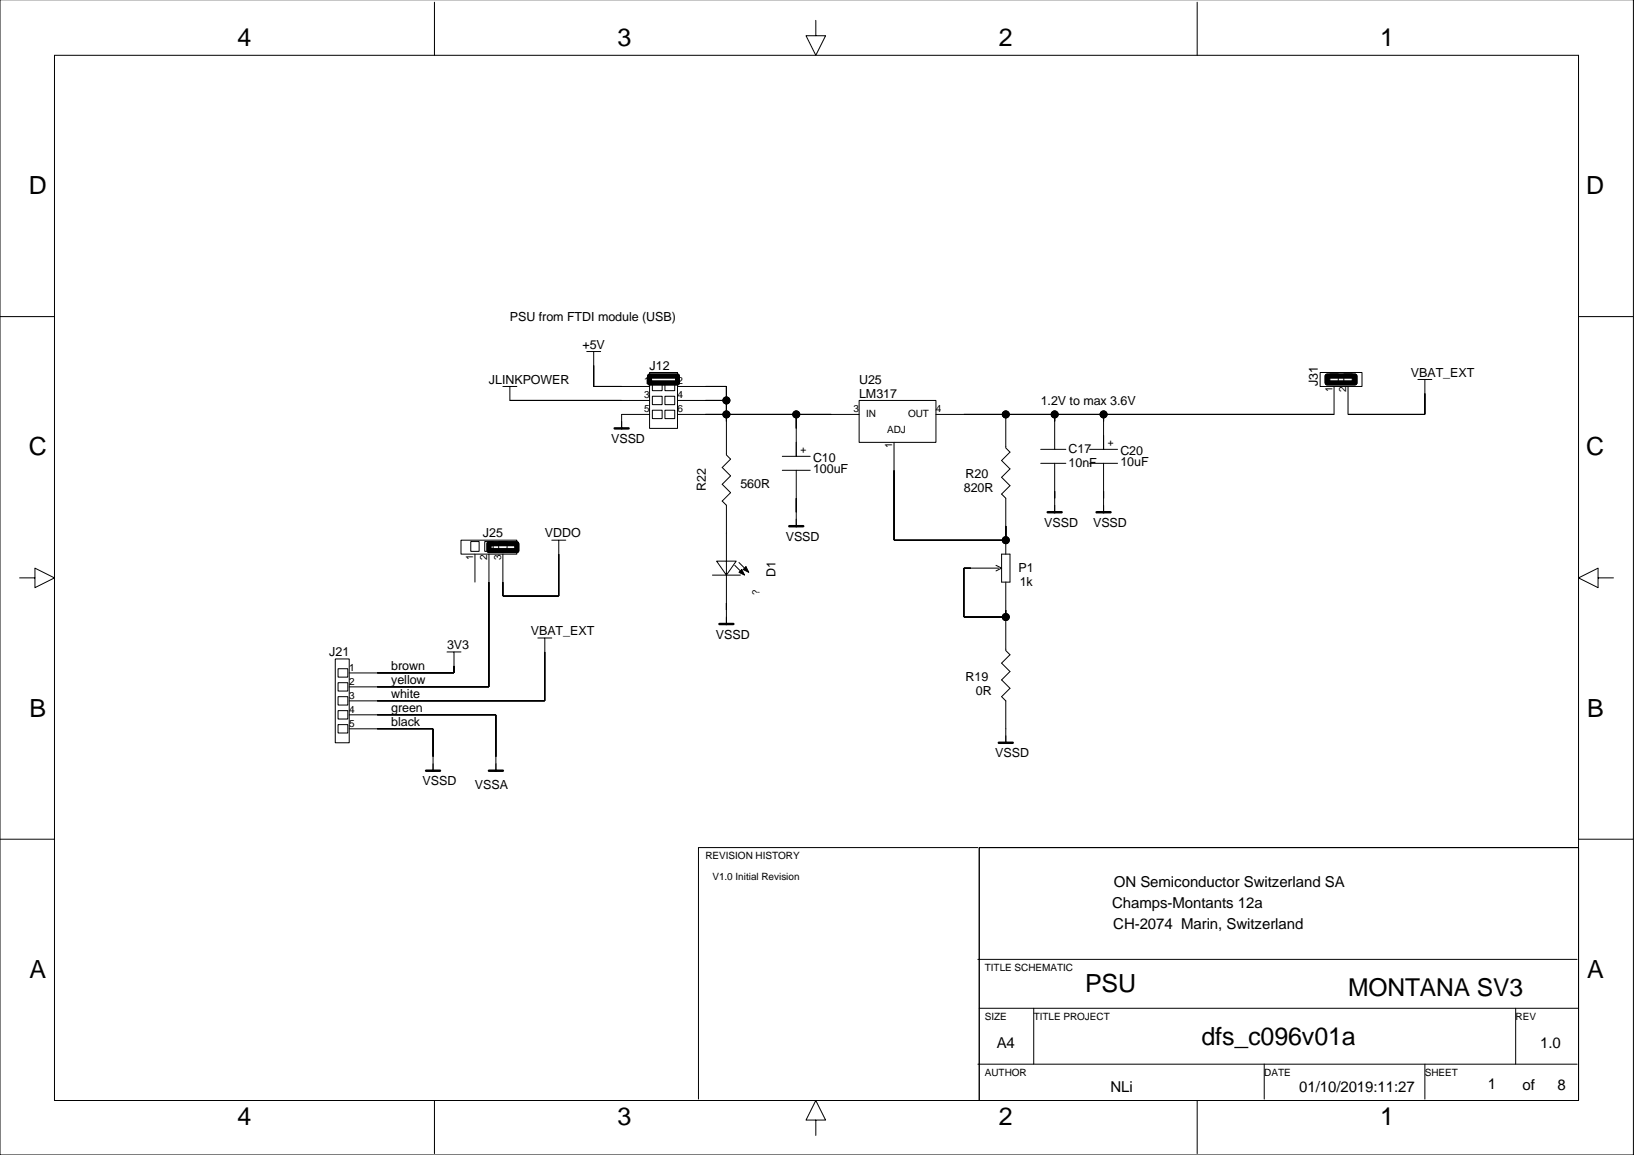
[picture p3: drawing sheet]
<svg xmlns="http://www.w3.org/2000/svg" width="297mm" height="210mm" viewBox="0 0 297 210" stroke-linecap="round" stroke-linejoin="round" font-family="sans-serif">
<g fill="none" stroke="#000" stroke-width=".18">
<path d="M0 0h296.9v209.9h-296.9zM9.9 10.1h277.1v189.9h-277.1zM79 .4v9.7M148.3 3.7v2.8h1.8l-1.8 3.6-1.8-3.6h1.8M217.6 .4v9.7M0 57.5h9.9M287 57.5h9.9M91.4 70.2h1.3v2.6h25.4M92.7 72.8h.1M92.7 70.2h1.3M106.7 63.9h1.2v6.3h10.2M107.9 66.4h.1"/>
<path d="M107.9 63.9h1.3M113 75.3h.1M118.1 67.7h5.1v10.2h-5.1zM118.1 75.3h-5.1v2.6M118.6 69.5h1.8v1.5h-1.8zM118.6 72h1.8v1.5h-1.8zM118.6 74.6h1.8v1.5h-1.8zM120.9 69.5h1.8v1.5h-1.8zM120.9 72h1.8v1.5h-1.8zM120.9 74.6h1.8v1.5h-1.8zM123.2 70.2h8.9v12.5l.7 .7-1.5 1.6 1.5 1.5-1.5 1.5 1.5 1.5-1.5 1.6 .8 .7v12.7l-1.8-2.5h3.5l-1.7 2.5v8.9M123.2 75.3h33"/>
<path d="M123.2 72.8h8.9M144.7 75.3v7.6M156.2 72.8h13.9v7.6h-13.9zM182.8 75.3h.1M182.8 75.3v6.1l.8 .8-1.5 1.5 1.5 1.5-1.5 1.5 1.5 1.6-1.5 1.5 .7 .7v10.2M191.7 75.3v6.4M200.6 75.3v6.4M240 67.7h7.6v2.5h-7.6zM241.8 67.9h1.5v1.8h-1.5zM242.5 70.2v5.1h-72.4M244.3 67.9h1.5v1.8h-1.5zM257.8 69h1.2v6.3h-13.9v-5.1"/>
<path d="M259 71.5h.1M259 69h1.3M83.8 98.2h10.2v2.5h-10.2zM85.6 98.4h1.5v1.8h-1.5zM88.1 98.4h1.5v1.8h-1.5zM90.7 98.4h1.5v1.8h-1.5zM100.3 98.2h1.3v10.1h-10.2v-7.6M101.6 98.2h1.2M132.1 96.9h.1M142.2 82.9h5.1M142.2 85.5h5.1M144.7 93.1h.1"/>
<path d="M144.7 85.5v10.1M162.5 80.4v17.8h20.3M189.2 84.2h4.6M189.2 81.7h4.6M191.7 90.5h.1M191.7 84.2v8.9M198.1 84.2h5.1M198.1 81.7h5.1M200.6 90.5h.1M200.6 84.2v8.9M3.6 105h2.7v-1.8l3.6 1.8-3.6 1.8v-1.8M60.9 119.8h2.6v15.2h-2.6z"/>
<path d="M81.3 118.5h1.2v3.8h-19M82.5 118.5h1.3M86.3 100.7v5.1M88.9 100.7v24.1h-25.4M97.8 115.9h1.2v11.5h-35.5M99 118.5h.1M99 115.9h1.3M101.6 100.7h.1M129.5 104.5h5.1M132.1 110.9h.1M133.6 102.7l1.5 1.6M134.3 102.2l1.6 1.6"/>
<path d="M181.1 102.7l1 .5-1 .6M181.6 103.2h-6.4v8.9h7.6M182.1 100.7h1.5v5.1h-1.5zM182.8 112.1h.1M182.8 105.8v12.4l.8 .8-1.5 1.5 1.5 1.5-1.5 1.6 1.5 1.5-1.5 1.5 .7 .8v7.6M290.5 105v-1.8l-3.5 1.8 3.5 1.8v-1.8h2.8M61.5 121.5h1.7v1.6h-1.7zM61.5 124.1h1.7v1.5h-1.7zM61.5 126.6h1.7v1.5h-1.7zM61.5 129.1h1.7v1.6h-1.7zM61.5 131.7h1.7v1.5h-1.7zM63.5 129.9h26.6v10.2"/>
<path d="M63.5 132.5h15.2v7.6M78.7 137.5h.1M82.5 121h.1M90.1 137.5h.1M182.8 132.5h.1M0 152.5h9.9M177.8 154h-50.8v45.7M178 154h109v46h-109zM287 152.5h9.9M177.8 174.4h108.9M79 200v9.6M177.8 193.4h108.9"/>
<path d="M178 183.2h109M187.9 183.2v10.2M217.6 200v9.6M229.8 193.4v6.3M259 193.4v6.3M275.5 183.2v10.2M148.3 203.6h1.8l-1.8-3.6-1.8 3.6h1.8v2.7"/>
<circle cx="132" cy="72.8" r=".63"/>
<circle cx="132" cy="75.3" r=".63"/>
<circle cx="144.7" cy="75.3" r=".63"/>
<circle cx="182.8" cy="75.3" r=".63"/>
<circle cx="191.7" cy="75.3" r=".63"/>
<circle cx="200.6" cy="75.3" r=".63"/>
<circle cx="182.8" cy="98.2" r=".63"/>
<circle cx="182.8" cy="112.1" r=".63"/>
</g>
<path d="M111.7 77.9h2.6M143.5 95.6h2.5M190.5 93.1h2.5M199.3 93.1h2.6M130.8 113.4h2.5M181.6 135h2.5M77.5 140.1h2.5M88.9 140.1h2.5" fill="none" stroke="#000" stroke-width=".45"/>
<g fill="#000" stroke="#000" stroke-width=".18">
<path d="M107.9 66.4v3.8z" fill-rule="evenodd"/>
<path d="M107.9 70.2h5.1z" fill-rule="evenodd"/>
<path d="M92.7 72.8h20.3z" fill-rule="evenodd"/>
<path d="M132.1 75.3v1.3z" fill-rule="evenodd"/>
<path d="M132.1 70.2v2.6z" fill-rule="evenodd"/>
<path d="M128.2 72.8h3.9z" fill-rule="evenodd"/>
<path d="M128.2 70.2h3.9z" fill-rule="evenodd"/>
<path d="M132.1 72.8v2.5z" fill-rule="evenodd"/>
<path d="M128.2 75.3h3.9z" fill-rule="evenodd"/>
<path d="M144.7 75.3v2.6z" fill-rule="evenodd"/>
<path d="M132.1 75.3h12.6z" fill-rule="evenodd"/>
<path d="M144.7 75.3h6.4z" fill-rule="evenodd"/>
<path d="M175.2 75.3h7.6z" fill-rule="evenodd"/>
<path d="M191.7 75.3v1.3z" fill-rule="evenodd"/>
<path d="M182.8 75.3h8.9z" fill-rule="evenodd"/>
<path d="M200.6 75.3v1.3z" fill-rule="evenodd"/>
<path d="M191.7 75.3h8.9z" fill-rule="evenodd"/>
<path d="M200.6 75.3h41.9z" fill-rule="evenodd"/>
<path d="M245.1 75.3h13.9z" fill-rule="evenodd"/>
<path d="M259 71.5v3.8z" fill-rule="evenodd"/>
<path d="M144.7 90.5v2.6z" fill-rule="evenodd"/>
<path d="M162.5 85.5v12.7z" fill-rule="evenodd"/>
<path d="M182.8 95.6v2.6z" fill-rule="evenodd"/>
<path d="M182.8 95.6v2.6z" fill-rule="evenodd"/>
<path d="M162.5 98.2h20.3z" fill-rule="evenodd"/>
<path d="M191.7 89.3v1.2z" fill-rule="evenodd"/>
<path d="M200.6 89.3v1.2z" fill-rule="evenodd"/>
<path d="M88.9 105.8v19z" fill-rule="evenodd"/>
<path d="M91.4 105.8v2.5z" fill-rule="evenodd"/>
<path d="M99 118.5v8.9z" fill-rule="evenodd"/>
<path d="M91.4 108.3h10.2z" fill-rule="evenodd"/>
<path d="M101.6 100.7v7.6z" fill-rule="evenodd"/>
<path d="M132.1 109.6v1.3z" fill-rule="evenodd"/>
<path d="M134.3 104l.5-.5 .6 1z" fill-rule="evenodd"/>
<path d="M135.6 103l.5 1-1-.5z" fill-rule="evenodd"/>
<path d="M175.2 103.2v8.9z" fill-rule="evenodd"/>
<path d="M175.2 103.2h1.3z" fill-rule="evenodd"/>
<path d="M182.8 110.9v1.2z" fill-rule="evenodd"/>
<path d="M175.2 112.1h7.6z" fill-rule="evenodd"/>
<path d="M68.6 132.5h10.1z" fill-rule="evenodd"/>
<path d="M78.7 132.5v5z" fill-rule="evenodd"/>
<path d="M82.5 121v1.3z" fill-rule="evenodd"/>
<path d="M68.6 122.3h13.9z" fill-rule="evenodd"/>
<path d="M68.6 124.8h20.3z" fill-rule="evenodd"/>
<path d="M90.1 129.9v7.6z" fill-rule="evenodd"/>
<path d="M68.6 129.9h21.5z" fill-rule="evenodd"/>
<path d="M68.6 127.4h30.4z" fill-rule="evenodd"/>
<circle cx="132" cy="72.8" r=".63"/>
<circle cx="132" cy="75.3" r=".63"/>
<circle cx="144.7" cy="75.3" r=".63"/>
<circle cx="182.8" cy="75.3" r=".63"/>
<circle cx="191.7" cy="75.3" r=".63"/>
<circle cx="200.6" cy="75.3" r=".63"/>
<circle cx="182.8" cy="98.2" r=".63"/>
<circle cx="182.8" cy="112.1" r=".63"/>
</g>
<path d="M118.1 68.3h5.1v1.3h-5.1zM241.2 68.3h5.1v1.3h-5.1zM88.9 98.8h5.1v1.3h-5.1z" fill="none" stroke="#000" stroke-width=".9"/>
<g font-size="4.5">
<text x="43.2" y="8.4">4</text>
<text x="112.3" y="8.4">3</text>
<text x="181.6" y="8.4">2</text>
<text x="250.9" y="8.4">1</text>
<text x="5.2" y="35.3">D</text>
<text x="288.4" y="35.3">D</text>
<text x="5.2" y="82.8">C</text>
<text x="288.4" y="82.8">C</text>
<text x="5.4" y="130.2">B</text>
<text x="288.5" y="130.2">B</text>
<text x="5.4" y="177.7">A</text>
<text x="288.5" y="177.7">A</text>
<text x="197.2" y="180.3">PSU</text>
<text x="245.1" y="180.9">MONTANA SV3</text>
<text x="218.4" y="189.8">dfs_c096v01a</text>
<text x="43.2" y="204.4">4</text>
<text x="112.3" y="204.4">3</text>
<text x="181.6" y="204.4">2</text>
<text x="250.9" y="204.4">1</text>
</g>
<g font-size="2.7">
<text x="202.5" y="161.2">ON Semiconductor Switzerland SA</text>
<text x="202.2" y="165">Champs-Montants 12a</text>
<text x="202.4" y="168.8">CH-2074 Marin, Switzerland</text>
<text x="181.2" y="190.4">A4</text>
<text x="280" y="190.4">1.0</text>
<text x="270.4" y="197.9">1</text>
<text x="201.9" y="198.4">NLi</text>
<text x="236.2" y="198.4">01/10/2019:11:27</text>
<text x="276.8" y="198">of</text>
<text x="283.1" y="198.1">8</text>
</g>
<g font-size="2.3">
<text x="92.7" y="58.3">PSU from FTDI module (USB)</text>
<text x="105.9" y="63.4">+5V</text>
<text x="88.9" y="69.7">JLINKPOWER</text>
<text x="118.1" y="67.2">J12</text>
<text x="156.2" y="69.7">U25</text>
<text x="239.6" y="70.2" transform="rotate(-90 239.6 70.2)">J31</text>
<text x="256.5" y="68.4">VBAT_EXT</text>
<text x="156.2" y="72.3">LM317</text>
<text x="189.2" y="73.5">1.2V to max 3.6V</text>
<text x="111.1" y="80.5">VSSD</text>
<text x="147.8" y="83.9">C10</text>
<text x="194.3" y="82.4">C17</text>
<text x="203.7" y="82.7">C20</text>
<text x="128.3" y="89.3" transform="rotate(-90 128.3 89.3)">R22</text>
<text x="134.6" y="88.8">560R</text>
<text x="147.8" y="86">100uF</text>
<text x="175.2" y="89.4">820R</text>
<text x="175.5" y="86.9">R20</text>
<text x="194.3" y="85">10nF</text>
<text x="203.7" y="84.7">10uF</text>
<text x="189.8" y="95.7">VSSD</text>
<text x="198.7" y="95.7">VSSD</text>
<text x="87.8" y="97.7">J25</text>
<text x="99" y="97.7">VDDO</text>
<text x="142.8" y="98.3">VSSD</text>
<text x="141" y="104.9" transform="rotate(-90 141 104.9)">D1</text>
<text x="185.2" y="104">P1</text>
<text x="185.4" y="106.5">1k</text>
<text x="59.9" y="119.2">J21</text>
<text x="81.3" y="118">3V3</text>
<text x="96.5" y="115.4">VBAT_EXT</text>
<text x="130.1" y="116.1">VSSD</text>
<text x="71.1" y="121.8">brown</text>
<text x="71.1" y="124.3">yellow</text>
<text x="175.5" y="123.7">R19</text>
<text x="71.1" y="126.9">white</text>
<text x="71.1" y="129.4">green</text>
<text x="71.1" y="131.9">black</text>
<text x="177.4" y="126.2">0R</text>
<text x="180.9" y="137.6">VSSD</text>
<text x="76.8" y="142.7">VSSD</text>
<text x="86.3" y="143.4">VSSA</text>
</g>
<g font-size="1.8">
<text x="117.1" y="69.8">1</text>
<text x="123.2" y="69.8">2</text>
<text x="242.2" y="71.2" transform="rotate(-90 242.2 71.2)">1</text>
<text x="244.7" y="71.2" transform="rotate(-90 244.7 71.2)">2</text>
<text x="117.1" y="74.9">5</text>
<text x="117.1" y="72.4">3</text>
<text x="123.2" y="72.4">4</text>
<text x="123.2" y="74.9">6</text>
<text x="155.2" y="74.9">3</text>
<text x="157.4" y="75.9">IN</text>
<text x="165.1" y="75.9">OUT</text>
<text x="170.1" y="74.9">4</text>
<text x="145.5" y="82.3">+</text>
<text x="161.3" y="78.7">ADJ</text>
<text x="162.2" y="81.4" transform="rotate(-90 162.2 81.4)">1</text>
<text x="201.4" y="81">+</text>
<text x="86" y="101.7" transform="rotate(-90 86 101.7)">1</text>
<text x="88.6" y="101.7" transform="rotate(-90 88.6 101.7)">2</text>
<text x="91.1" y="101.7" transform="rotate(-90 91.1 101.7)">3</text>
<text x="138.1" y="108.1" transform="rotate(-90 138.1 108.1)">?</text>
<text x="63.5" y="124.4">2</text>
<text x="63.5" y="121.9">1</text>
<text x="63.5" y="129.5">4</text>
<text x="63.5" y="127">3</text>
<text x="63.5" y="132">5</text>
<text x="128.2" y="156.2">REVISION HISTORY</text>
<text x="129.5" y="160">V1.0 Initial Revision</text>
<text x="179" y="176.5">TITLE SCHEMATIC</text>
<text x="179" y="185.4">SIZE</text>
<text x="187.9" y="185.4">TITLE PROJECT</text>
<text x="275.5" y="185.4">REV</text>
<text x="179" y="195.5">AUTHOR</text>
<text x="229.8" y="195.5">DATE</text>
<text x="259" y="195.5">SHEET</text>
</g>
</svg>
